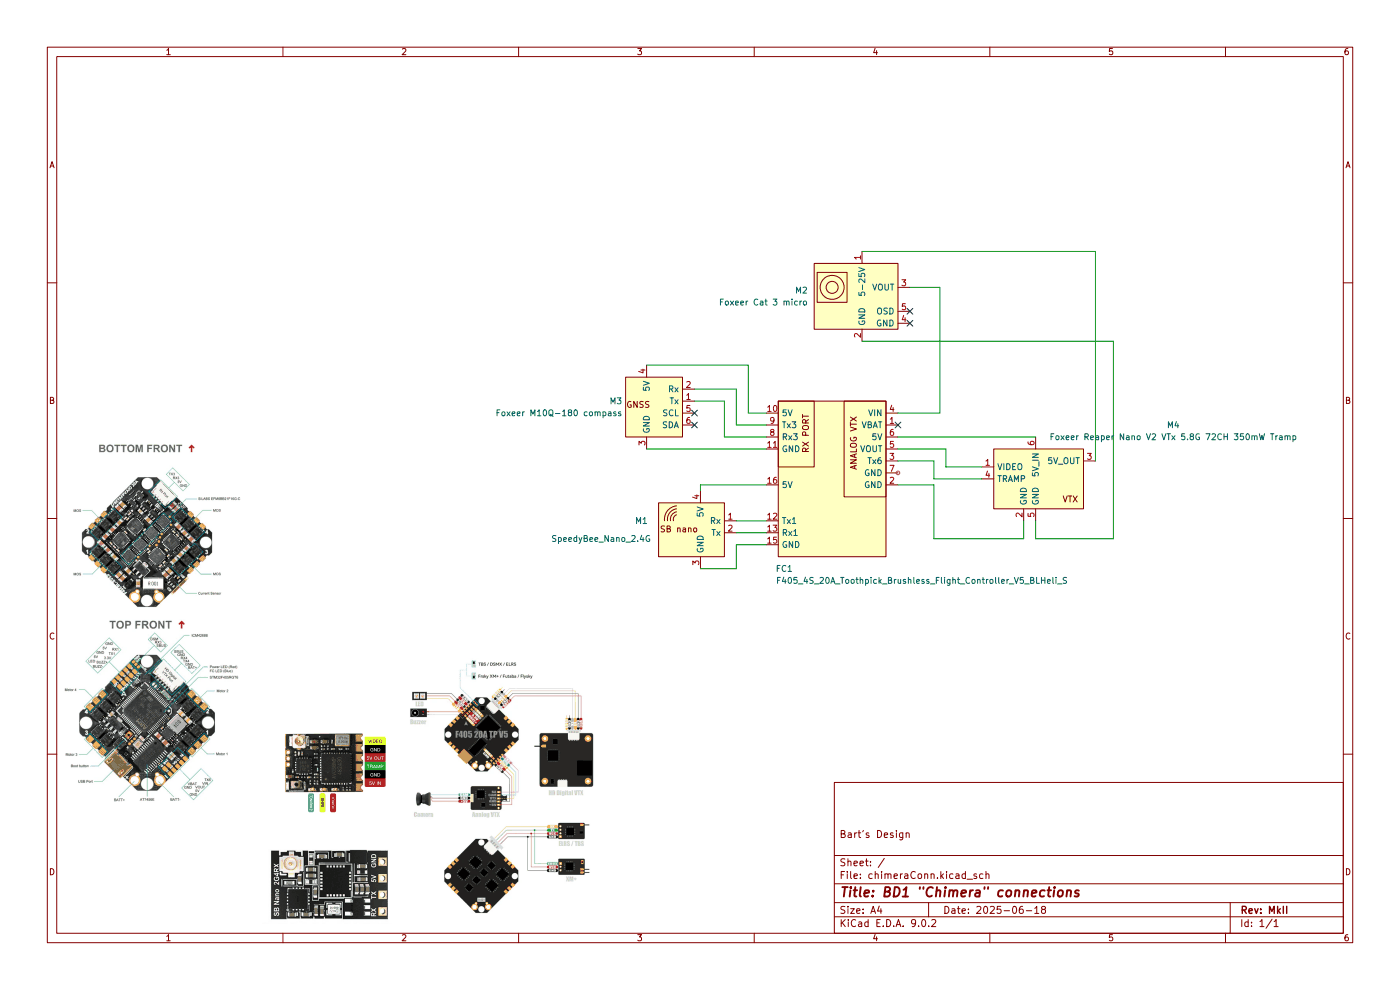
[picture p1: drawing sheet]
(kicad_sch
 (version 20250114)
 (generator "eeschema")
 (generator_version "9.0")
 (paper "A4")
 (title_block
  (title "BD1 \"Chimera\" connections")
  (date "2025-06-18")
  (rev "MkII")
  (comment 1 "Bart's Design"))
 (lib_symbols
  (symbol "chimeraLib:ANT_lite" (exclude_from_sim no) (in_bom yes) (on_board yes)
   (property "Reference" "M" (at -2.286 -16.51 0) (effects (font (size 1.27 1.27))))
   (property "Value" "ANT Lite" (at 0.508 0.254 0) (effects (font (size 1.27 1.27))))
   (property "Footprint" "" (at 0 0 0) (effects (font (size 1.27 1.27)) (hide yes)))
   (property "Datasheet" "" (at 0 0 0) (effects (font (size 1.27 1.27)) (hide yes)))
   (property "Description" "" (at 0 0 0) (effects (font (size 1.27 1.27)) (hide yes)))
   (symbol "ANT_lite_1_1"
    (rectangle (start -3.81 -1.27) (end 13.97 -15.24) (stroke (width 0) (type solid)) (fill (type background)))
    (rectangle (start -3.175 -3.175) (end 3.175 -9.525) (stroke (width 0) (type default)) (fill (type none)))
    (circle (center 0 -6.35) (radius 1.27) (stroke (width 0) (type default)) (fill (type none)))
    (circle (center 0 -6.35) (radius 2.54) (stroke (width 0) (type default)) (fill (type none)))
    (pin input line (at 6.35 1.27 270) (length 2.54) (name "5-25V" (effects (font (size 1.27 1.27)))) (number "1" (effects (font (size 1.27 1.27)))))
    (pin input line (at 6.35 -17.78 90) (length 2.54) (name "GND" (effects (font (size 1.27 1.27)))) (number "2" (effects (font (size 1.27 1.27)))))
    (pin input line (at 16.51 -6.35 180) (length 2.54) (name "VOUT" (effects (font (size 1.27 1.27)))) (number "3" (effects (font (size 1.27 1.27)))))
    (pin input line (at 16.51 -11.43 180) (length 2.54) (name "OSD" (effects (font (size 1.27 1.27)))) (number "5" (effects (font (size 1.27 1.27)))))
    (pin input line (at 16.51 -13.97 180) (length 2.54) (name "GND" (effects (font (size 1.27 1.27)))) (number "4" (effects (font (size 1.27 1.27))))))
   (embedded_fonts no))
  (symbol "chimeraLib:F405_4S_20A_Toothpick_Brushless_Flight_Controller_V5_BLHeli_S" (exclude_from_sim no) (in_bom yes) (on_board yes)
   (property "Reference" "FC" (at -11.684 15.494 0) (effects (font (size 1.27 1.27))))
   (property "Value" "F405_4S_20A_Toothpick_Brushless_Flight_Controller_V5_BLHeli_S" (at 17.272 12.954 0) (effects (font (size 1.27 1.27))))
   (property "Footprint" "" (at 0 0 0) (effects (font (size 1.27 1.27)) (hide yes)))
   (property "Datasheet" "" (at 0 0 0) (effects (font (size 1.27 1.27)) (hide yes)))
   (property "Description" "" (at 0 0 0) (effects (font (size 1.27 1.27)) (hide yes)))
   (symbol "F405_4S_20A_Toothpick_Brushless_Flight_Controller_V5_BLHeli_S_0_1"
    (rectangle (start -8.89 7.62) (end -8.89 7.62) (stroke (width 0) (type default)) (fill (type none)))
    (rectangle (start -8.89 7.62) (end -1.27 -6.35) (stroke (width 0) (type default)) (fill (type none)))
    (rectangle (start 5.08 7.62) (end 13.97 -12.7) (stroke (width 0) (type default)) (fill (type none))))
   (symbol "F405_4S_20A_Toothpick_Brushless_Flight_Controller_V5_BLHeli_S_1_1"
    (rectangle (start -8.89 7.62) (end 13.97 -25.4) (stroke (width 0) (type solid)) (fill (type background)))
    (text "RX PORT" (at -3.048 0.762 900) (effects (font (size 1.27 1.27))))
    (text "ANALOG VTX" (at 7.112 -1.27 900) (effects (font (size 1.27 1.27))))
    (pin input line (at -11.43 5.08 0) (length 2.54) (name "5V" (effects (font (size 1.27 1.27)))) (number "10" (effects (font (size 1.27 1.27)))))
    (pin input line (at -11.43 2.54 0) (length 2.54) (name "Tx3" (effects (font (size 1.27 1.27)))) (number "9" (effects (font (size 1.27 1.27)))))
    (pin input line (at -11.43 0 0) (length 2.54) (name "Rx3" (effects (font (size 1.27 1.27)))) (number "8" (effects (font (size 1.27 1.27)))))
    (pin input line (at -11.43 -2.54 0) (length 2.54) (name "GND" (effects (font (size 1.27 1.27)))) (number "11" (effects (font (size 1.27 1.27)))))
    (pin input line (at -11.43 -10.16 0) (length 2.54) (name "5V" (effects (font (size 1.27 1.27)))) (number "16" (effects (font (size 1.27 1.27)))))
    (pin input line (at -11.43 -17.78 0) (length 2.54) (name "Tx1" (effects (font (size 1.27 1.27)))) (number "12" (effects (font (size 1.27 1.27)))))
    (pin input line (at -11.43 -20.32 0) (length 2.54) (name "Rx1" (effects (font (size 1.27 1.27)))) (number "13" (effects (font (size 1.27 1.27)))))
    (pin input line (at -11.43 -22.86 0) (length 2.54) (name "GND" (effects (font (size 1.27 1.27)))) (number "15" (effects (font (size 1.27 1.27)))))
    (pin input line (at 16.51 5.08 180) (length 2.54) (name "VIN" (effects (font (size 1.27 1.27)))) (number "4" (effects (font (size 1.27 1.27)))))
    (pin input line (at 16.51 2.54 180) (length 2.54) (name "VBAT" (effects (font (size 1.27 1.27)))) (number "1" (effects (font (size 1.27 1.27)))))
    (pin input line (at 16.51 0 180) (length 2.54) (name "5V" (effects (font (size 1.27 1.27)))) (number "6" (effects (font (size 1.27 1.27)))))
    (pin input line (at 16.51 -2.54 180) (length 2.54) (name "VOUT" (effects (font (size 1.27 1.27)))) (number "5" (effects (font (size 1.27 1.27)))))
    (pin input line (at 16.51 -5.08 180) (length 2.54) (name "Tx6" (effects (font (size 1.27 1.27)))) (number "3" (effects (font (size 1.27 1.27)))))
    (pin input line (at 16.51 -7.62 180) (length 2.54) (name "GND" (effects (font (size 1.27 1.27)))) (number "7" (effects (font (size 1.27 1.27)))))
    (pin input line (at 16.51 -10.16 180) (length 2.54) (name "GND" (effects (font (size 1.27 1.27)))) (number "2" (effects (font (size 1.27 1.27))))))
   (embedded_fonts no))
  (symbol "chimeraLib:Foxeer M10Q-120 compass" (exclude_from_sim no) (in_bom yes) (on_board yes)
   (property "Reference" "M" (at 21.59 1.016 0) (effects (font (size 1.27 1.27))))
   (property "Value" "Foxeer M10Q-120 compass" (at 21.59 -0.762 0) (effects (font (size 1.27 1.27))))
   (property "Footprint" "" (at 0 0 0) (effects (font (size 1.27 1.27)) (hide yes)))
   (property "Datasheet" "" (at 0 0 0) (effects (font (size 1.27 1.27)) (hide yes)))
   (property "Description" "" (at 0 0 0) (effects (font (size 1.27 1.27)) (hide yes)))
   (symbol "Foxeer M10Q-120 compass_1_1"
    (rectangle (start 1.905 -2.54) (end 13.97 -15.24) (stroke (width 0) (type solid)) (fill (type background)))
    (text "GNSS" (at 4.572 -8.382 0) (effects (font (size 1.27 1.27))))
    (pin input line (at 6.35 0 270) (length 2.54) (name "5V" (effects (font (size 1.27 1.27)))) (number "4" (effects (font (size 1.27 1.27)))))
    (pin input line (at 6.35 -17.78 90) (length 2.54) (name "GND" (effects (font (size 1.27 1.27)))) (number "3" (effects (font (size 1.27 1.27)))))
    (pin input line (at 16.51 -5.08 180) (length 2.54) (name "Rx" (effects (font (size 1.27 1.27)))) (number "2" (effects (font (size 1.27 1.27)))))
    (pin input line (at 16.51 -7.62 180) (length 2.54) (name "Tx" (effects (font (size 1.27 1.27)))) (number "1" (effects (font (size 1.27 1.27)))))
    (pin input line (at 16.51 -10.16 180) (length 2.54) (name "SCL" (effects (font (size 1.27 1.27)))) (number "5" (effects (font (size 1.27 1.27)))))
    (pin input line (at 16.51 -12.7 180) (length 2.54) (name "SDA" (effects (font (size 1.27 1.27)))) (number "6" (effects (font (size 1.27 1.27))))))
   (embedded_fonts no))
  (symbol "chimeraLib:Foxeer_Reaper_Nano_V2_VTx_5.8G_72CH_350mW_Tramp" (exclude_from_sim no) (in_bom yes) (on_board yes)
   (property "Reference" "M" (at 3.81 -19.05 0) (effects (font (size 1.27 1.27))))
   (property "Value" "Foxeer Reaper Nano V2 VTx 5.8G 72CH 350mW Tramp" (at 29.464 -20.828 0) (effects (font (size 1.27 1.27))))
   (property "Footprint" "" (at 0 0 0) (effects (font (size 1.27 1.27)) (hide yes)))
   (property "Datasheet" "" (at 0 0 0) (effects (font (size 1.27 1.27)) (hide yes)))
   (property "Description" "" (at 0 0 0) (effects (font (size 1.27 1.27)) (hide yes)))
   (symbol "Foxeer_Reaper_Nano_V2_VTx_5.8G_72CH_350mW_Tramp_1_1"
    (rectangle (start -7.62 -5.08) (end 11.43 -17.78) (stroke (width 0) (type solid)) (fill (type background)))
    (text "VTX" (at 8.636 -15.748 0) (effects (font (size 1.27 1.27))))
    (pin input line (at -10.16 -8.89 0) (length 2.54) (name "VIDEO" (effects (font (size 1.27 1.27)))) (number "1" (effects (font (size 1.27 1.27)))))
    (pin input line (at -10.16 -11.43 0) (length 2.54) (name "TRAMP" (effects (font (size 1.27 1.27)))) (number "4" (effects (font (size 1.27 1.27)))))
    (pin input line (at -1.27 -20.32 90) (length 2.54) (name "GND" (effects (font (size 1.27 1.27)))) (number "2" (effects (font (size 1.27 1.27)))))
    (pin input line (at 1.27 -2.54 270) (length 2.54) (name "5V_IN" (effects (font (size 1.27 1.27)))) (number "6" (effects (font (size 1.27 1.27)))))
    (pin input line (at 1.27 -20.32 90) (length 2.54) (name "GND" (effects (font (size 1.27 1.27)))) (number "5" (effects (font (size 1.27 1.27)))))
    (pin input line (at 13.97 -7.62 180) (length 2.54) (name "5V_OUT" (effects (font (size 1.27 1.27)))) (number "3" (effects (font (size 1.27 1.27))))))
   (embedded_fonts no))
  (symbol "chimeraLib:SpeedyBee_Nano_2.4G" (exclude_from_sim no) (in_bom yes) (on_board yes)
   (property "Reference" "M" (at 2.032 3.81 0) (effects (font (size 1.27 1.27))))
   (property "Value" "SpeedyBee_Nano_2.4G" (at -3.048 1.524 0) (effects (font (size 1.27 1.27))))
   (property "Footprint" "" (at 0 0 0) (effects (font (size 1.27 1.27)) (hide yes)))
   (property "Datasheet" "" (at 0 0 0) (effects (font (size 1.27 1.27)) (hide yes)))
   (property "Description" "" (at 0 0 0) (effects (font (size 1.27 1.27)) (hide yes)))
   (symbol "SpeedyBee_Nano_2.4G_0_1"
    (arc (start 1.27 -3.81) (mid 1.8824 -1.6964) (end 3.81 -0.635) (stroke (width 0) (type default)) (fill (type none)))
    (arc (start 1.905 -3.81) (mid 2.3314 -2.1455) (end 3.81 -1.27) (stroke (width 0) (type default)) (fill (type none)))
    (arc (start 3.175 -3.81) (mid 3.2295 -3.0435) (end 3.81 -2.54) (stroke (width 0) (type default)) (fill (type none)))
    (arc (start 2.54 -3.81) (mid 2.7805 -2.5945) (end 3.81 -1.905) (stroke (width 0) (type default)) (fill (type none))))
   (symbol "SpeedyBee_Nano_2.4G_1_1"
    (rectangle (start 0 0) (end 13.97 -11.43) (stroke (width 0) (type solid)) (fill (type background)))
    (text "SB nano" (at 4.318 -5.588 0) (effects (font (size 1.27 1.27))))
    (pin input line (at 8.89 2.54 270) (length 2.54) (name "5V" (effects (font (size 1.27 1.27)))) (number "4" (effects (font (size 1.27 1.27)))))
    (pin input line (at 8.89 -13.97 90) (length 2.54) (name "GND" (effects (font (size 1.27 1.27)))) (number "3" (effects (font (size 1.27 1.27)))))
    (pin input line (at 16.51 -3.81 180) (length 2.54) (name "Rx" (effects (font (size 1.27 1.27)))) (number "1" (effects (font (size 1.27 1.27)))))
    (pin input line (at 16.51 -6.35 180) (length 2.54) (name "Tx" (effects (font (size 1.27 1.27)))) (number "2" (effects (font (size 1.27 1.27))))))
   (embedded_fonts no)))
 (no_connect
  (at 193.04 68.58))
 (no_connect
  (at 147.32 87.63))
 (no_connect
  (at 190.5 90.17))
 (no_connect
  (at 147.32 90.17))
 (no_connect
  (at 193.04 66.04))
 (wire
  (pts (xy 200.66 99.06) (xy 208.28 99.06))
  (stroke (width 0) (type default)))
 (wire
  (pts (xy 232.41 97.79) (xy 232.41 53.34))
  (stroke (width 0) (type default)))
 (wire
  (pts (xy 148.59 102.87) (xy 162.56 102.87))
  (stroke (width 0) (type default)))
 (wire
  (pts (xy 147.32 82.55) (xy 156.21 82.55))
  (stroke (width 0) (type default)))
 (wire
  (pts (xy 198.12 114.3) (xy 217.17 114.3))
  (stroke (width 0) (type default)))
 (wire
  (pts (xy 156.21 110.49) (xy 162.56 110.49))
  (stroke (width 0) (type default)))
 (wire
  (pts (xy 217.17 114.3) (xy 217.17 110.49))
  (stroke (width 0) (type default)))
 (wire
  (pts (xy 153.67 92.71) (xy 162.56 92.71))
  (stroke (width 0) (type default)))
 (wire
  (pts (xy 182.88 53.34) (xy 232.41 53.34))
  (stroke (width 0) (type default)))
 (wire
  (pts (xy 158.75 87.63) (xy 162.56 87.63))
  (stroke (width 0) (type default)))
 (wire
  (pts (xy 156.21 115.57) (xy 162.56 115.57))
  (stroke (width 0) (type default)))
 (wire
  (pts (xy 137.16 95.25) (xy 162.56 95.25))
  (stroke (width 0) (type default)))
 (wire
  (pts (xy 198.12 102.87) (xy 198.12 114.3))
  (stroke (width 0) (type default)))
 (wire
  (pts (xy 236.22 72.39) (xy 236.22 114.3))
  (stroke (width 0) (type default)))
 (wire
  (pts (xy 193.04 60.96) (xy 199.39 60.96))
  (stroke (width 0) (type default)))
 (wire
  (pts (xy 182.88 72.39) (xy 236.22 72.39))
  (stroke (width 0) (type default)))
 (wire
  (pts (xy 190.5 95.25) (xy 200.66 95.25))
  (stroke (width 0) (type default)))
 (wire
  (pts (xy 200.66 95.25) (xy 200.66 99.06))
  (stroke (width 0) (type default)))
 (wire
  (pts (xy 198.12 97.79) (xy 198.12 101.6))
  (stroke (width 0) (type default)))
 (wire
  (pts (xy 148.59 120.65) (xy 156.21 120.65))
  (stroke (width 0) (type default)))
 (wire
  (pts (xy 190.5 102.87) (xy 198.12 102.87))
  (stroke (width 0) (type default)))
 (wire
  (pts (xy 156.21 113.03) (xy 162.56 113.03))
  (stroke (width 0) (type default)))
 (wire
  (pts (xy 148.59 104.14) (xy 148.59 102.87))
  (stroke (width 0) (type default)))
 (wire
  (pts (xy 199.39 60.96) (xy 199.39 87.63))
  (stroke (width 0) (type default)))
 (wire
  (pts (xy 147.32 85.09) (xy 153.67 85.09))
  (stroke (width 0) (type default)))
 (wire
  (pts (xy 153.67 85.09) (xy 153.67 92.71))
  (stroke (width 0) (type default)))
 (wire
  (pts (xy 156.21 120.65) (xy 156.21 115.57))
  (stroke (width 0) (type default)))
 (wire
  (pts (xy 199.39 87.63) (xy 190.5 87.63))
  (stroke (width 0) (type default)))
 (wire
  (pts (xy 156.21 90.17) (xy 162.56 90.17))
  (stroke (width 0) (type default)))
 (wire
  (pts (xy 219.71 114.3) (xy 219.71 110.49))
  (stroke (width 0) (type default)))
 (wire
  (pts (xy 236.22 114.3) (xy 219.71 114.3))
  (stroke (width 0) (type default)))
 (wire
  (pts (xy 190.5 92.71) (xy 219.71 92.71))
  (stroke (width 0) (type default)))
 (wire
  (pts (xy 137.16 77.47) (xy 158.75 77.47))
  (stroke (width 0) (type default)))
 (wire
  (pts (xy 198.12 101.6) (xy 208.28 101.6))
  (stroke (width 0) (type default)))
 (wire
  (pts (xy 156.21 82.55) (xy 156.21 90.17))
  (stroke (width 0) (type default)))
 (wire
  (pts (xy 190.5 97.79) (xy 198.12 97.79))
  (stroke (width 0) (type default)))
 (wire
  (pts (xy 158.75 77.47) (xy 158.75 87.63))
  (stroke (width 0) (type default)))
 (image
  (at 31.75 151.13)
  (scale 0.229774)
  (data))
 (image
  (at 33.02 111.76)
  (scale 0.209784)
  (data))
 (image
  (at 69.85 162.56)
  (scale 0.0958055)
  (data))
 (image
  (at 106.68 167.64)
  (scale 0.218907)
  (data))
 (image
  (at 69.85 186.69)
  (scale 0.232215)
  (data))
 (symbol
  (lib_id "chimeraLib:ANT_lite")
  (at 176.53 54.61 0)
  (unit 1)
  (exclude_from_sim no)
  (in_bom yes)
  (on_board yes)
  (dnp no)
  (fields_autoplaced yes)
  (property "Reference" "M2" (at 171.45 61.5949 0) (effects (font (size 1.27 1.27)) (justify right)))
  (property "Value" "Foxeer Cat 3 micro" (at 171.45 64.1349 0) (effects (font (size 1.27 1.27)) (justify right)))
  (property "Footprint" "" (at 176.53 54.61 0) (effects (font (size 1.27 1.27)) (hide yes)))
  (property "Datasheet" "" (at 176.53 54.61 0) (effects (font (size 1.27 1.27)) (hide yes)))
  (property "Description" "" (at 176.53 54.61 0) (effects (font (size 1.27 1.27)) (hide yes)))
  (pin "1")
  (pin "3")
  (pin "2")
  (pin "4")
  (pin "5"))
 (symbol
  (lib_id "chimeraLib:SpeedyBee_Nano_2.4G")
  (at 139.7 106.68 0)
  (unit 1)
  (exclude_from_sim no)
  (in_bom yes)
  (on_board yes)
  (dnp no)
  (property "Reference" "M1" (at 134.62 110.49 0) (effects (font (size 1.27 1.27)) (justify left)))
  (property "Value" "SpeedyBee_Nano_2.4G" (at 116.84 114.3 0) (effects (font (size 1.27 1.27)) (justify left)))
  (property "Footprint" "" (at 139.7 106.68 0) (effects (font (size 1.27 1.27)) (hide yes)))
  (property "Datasheet" "" (at 139.7 106.68 0) (effects (font (size 1.27 1.27)) (hide yes)))
  (property "Description" "" (at 139.7 106.68 0) (effects (font (size 1.27 1.27)) (hide yes)))
  (pin "2")
  (pin "1")
  (pin "3")
  (pin "4"))
 (symbol
  (lib_id "chimeraLib:Foxeer_Reaper_Nano_V2_VTx_5.8G_72CH_350mW_Tramp")
  (at 218.44 90.17 0)
  (unit 1)
  (exclude_from_sim no)
  (in_bom yes)
  (on_board yes)
  (dnp no)
  (property "Reference" "M4" (at 248.92 90.17 0) (effects (font (size 1.27 1.27))))
  (property "Value" "Foxeer Reaper Nano V2 VTx 5.8G 72CH 350mW Tramp" (at 248.92 92.71 0) (effects (font (size 1.27 1.27))))
  (property "Footprint" "" (at 218.44 90.17 0) (effects (font (size 1.27 1.27)) (hide yes)))
  (property "Datasheet" "" (at 218.44 90.17 0) (effects (font (size 1.27 1.27)) (hide yes)))
  (property "Description" "" (at 218.44 90.17 0) (effects (font (size 1.27 1.27)) (hide yes)))
  (pin "4")
  (pin "6")
  (pin "1")
  (pin "2")
  (pin "5")
  (pin "3"))
 (symbol
  (lib_id "chimeraLib:F405_4S_20A_Toothpick_Brushless_Flight_Controller_V5_BLHeli_S")
  (at 173.99 92.71 0)
  (unit 1)
  (exclude_from_sim no)
  (in_bom yes)
  (on_board yes)
  (dnp no)
  (property "Reference" "FC1" (at 166.37 120.65 0) (effects (font (size 1.27 1.27))))
  (property "Value" "F405_4S_20A_Toothpick_Brushless_Flight_Controller_V5_BLHeli_S" (at 195.58 123.19 0) (effects (font (size 1.27 1.27))))
  (property "Footprint" "" (at 173.99 92.71 0) (effects (font (size 1.27 1.27)) (hide yes)))
  (property "Datasheet" "" (at 173.99 92.71 0) (effects (font (size 1.27 1.27)) (hide yes)))
  (property "Description" "" (at 173.99 92.71 0) (effects (font (size 1.27 1.27)) (hide yes)))
  (pin "5")
  (pin "7")
  (pin "6")
  (pin "3")
  (pin "2")
  (pin "1")
  (pin "4")
  (pin "10")
  (pin "8")
  (pin "9")
  (pin "11")
  (pin "16")
  (pin "13")
  (pin "15")
  (pin "12"))
 (symbol
  (lib_id "chimeraLib:Foxeer M10Q-120 compass")
  (at 130.81 77.47 0)
  (unit 1)
  (exclude_from_sim no)
  (in_bom yes)
  (on_board yes)
  (dnp no)
  (fields_autoplaced yes)
  (property "Reference" "M3" (at 132.08 85.0899 0) (effects (font (size 1.27 1.27)) (justify right)))
  (property "Value" "Foxeer M10Q-180 compass" (at 132.08 87.6299 0) (effects (font (size 1.27 1.27)) (justify right)))
  (property "Footprint" "" (at 130.81 77.47 0) (effects (font (size 1.27 1.27)) (hide yes)))
  (property "Datasheet" "" (at 130.81 77.47 0) (effects (font (size 1.27 1.27)) (hide yes)))
  (property "Description" "" (at 130.81 77.47 0) (effects (font (size 1.27 1.27)) (hide yes)))
  (pin "3")
  (pin "5")
  (pin "1")
  (pin "2")
  (pin "6")
  (pin "4"))
 (sheet_instances
  (path ""
   (page "1")))
 (embedded_fonts no))
